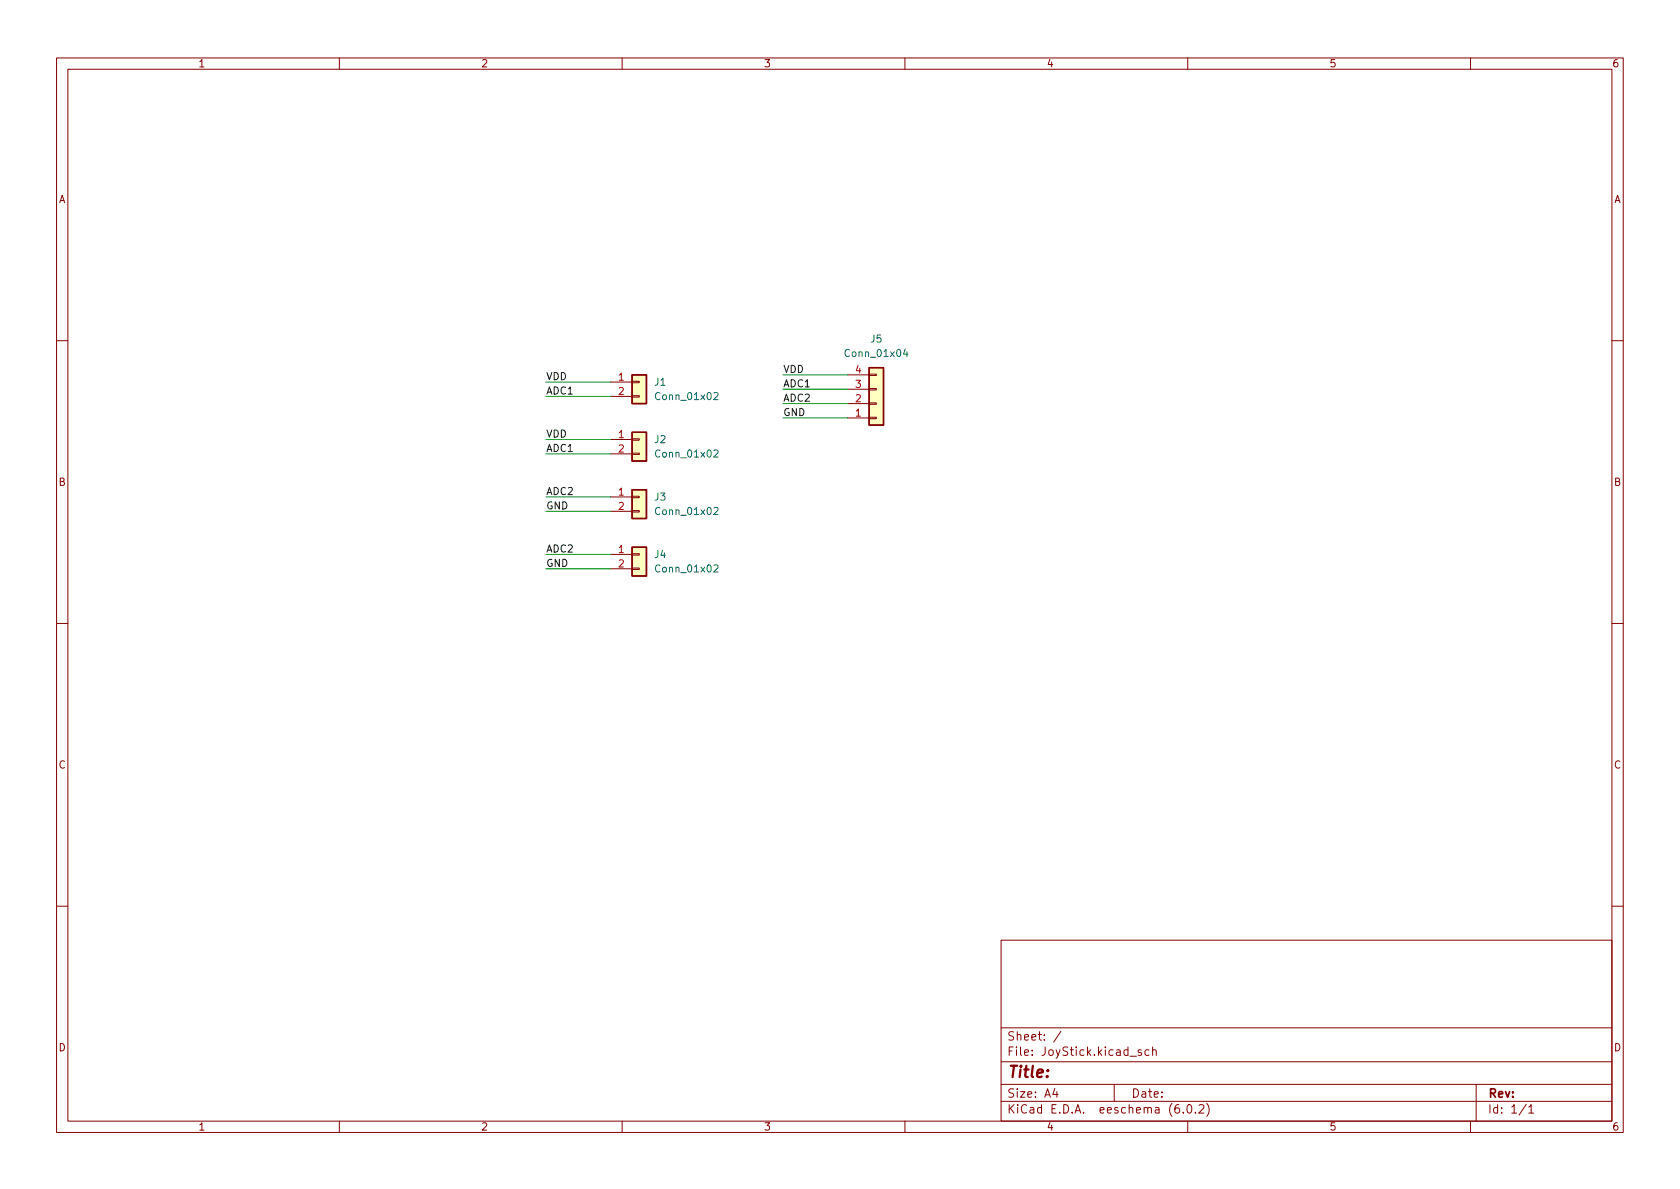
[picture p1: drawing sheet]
(kicad_sch (version 20211123) (generator eeschema)

 (paper "A4")

 (lib_symbols
  (symbol "Connector_Generic:Conn_01x02" (pin_names (offset 1.016) hide) (in_bom yes) (on_board yes)
   (property "Reference" "J" (id 0) (at 0 2.54 0) (effects (font (size 1.27 1.27))))
   (property "Value" "Conn_01x02" (id 1) (at 0 -5.08 0) (effects (font (size 1.27 1.27))))
   (property "Footprint" "" (id 2) (at 0 0 0) (effects (font (size 1.27 1.27)) hide))
   (property "Datasheet" "~" (id 3) (at 0 0 0) (effects (font (size 1.27 1.27)) hide))
   (symbol "Conn_01x02_1_1"
    (rectangle (start -1.27 -2.413) (end 0 -2.667) (stroke (width 0.1524) (type default) (color 0 0 0 0)) (fill (type none)))
    (rectangle (start -1.27 0.127) (end 0 -0.127) (stroke (width 0.1524) (type default) (color 0 0 0 0)) (fill (type none)))
    (rectangle (start -1.27 1.27) (end 1.27 -3.81) (stroke (width 0.254) (type default) (color 0 0 0 0)) (fill (type background)))
    (pin passive line (at -5.08 0 0) (length 3.81) (name "Pin_1" (effects (font (size 1.27 1.27)))) (number "1" (effects (font (size 1.27 1.27)))))
    (pin passive line (at -5.08 -2.54 0) (length 3.81) (name "Pin_2" (effects (font (size 1.27 1.27)))) (number "2" (effects (font (size 1.27 1.27)))))))
  (symbol "Connector_Generic:Conn_01x04" (pin_names (offset 1.016) hide) (in_bom yes) (on_board yes)
   (property "Reference" "J" (id 0) (at 0 5.08 0) (effects (font (size 1.27 1.27))))
   (property "Value" "Conn_01x04" (id 1) (at 0 -7.62 0) (effects (font (size 1.27 1.27))))
   (property "Footprint" "" (id 2) (at 0 0 0) (effects (font (size 1.27 1.27)) hide))
   (property "Datasheet" "~" (id 3) (at 0 0 0) (effects (font (size 1.27 1.27)) hide))
   (symbol "Conn_01x04_1_1"
    (rectangle (start -1.27 -4.953) (end 0 -5.207) (stroke (width 0.1524) (type default) (color 0 0 0 0)) (fill (type none)))
    (rectangle (start -1.27 -2.413) (end 0 -2.667) (stroke (width 0.1524) (type default) (color 0 0 0 0)) (fill (type none)))
    (rectangle (start -1.27 0.127) (end 0 -0.127) (stroke (width 0.1524) (type default) (color 0 0 0 0)) (fill (type none)))
    (rectangle (start -1.27 2.667) (end 0 2.413) (stroke (width 0.1524) (type default) (color 0 0 0 0)) (fill (type none)))
    (rectangle (start -1.27 3.81) (end 1.27 -6.35) (stroke (width 0.254) (type default) (color 0 0 0 0)) (fill (type background)))
    (pin passive line (at -5.08 2.54 0) (length 3.81) (name "Pin_1" (effects (font (size 1.27 1.27)))) (number "1" (effects (font (size 1.27 1.27)))))
    (pin passive line (at -5.08 0 0) (length 3.81) (name "Pin_2" (effects (font (size 1.27 1.27)))) (number "2" (effects (font (size 1.27 1.27)))))
    (pin passive line (at -5.08 -2.54 0) (length 3.81) (name "Pin_3" (effects (font (size 1.27 1.27)))) (number "3" (effects (font (size 1.27 1.27)))))
    (pin passive line (at -5.08 -5.08 0) (length 3.81) (name "Pin_4" (effects (font (size 1.27 1.27)))) (number "4" (effects (font (size 1.27 1.27))))))))


 (wire (pts (xy 96.52 67.31) (xy 107.95 67.31)) (stroke (width 0) (type default) (color 0 0 0 0)))
 (wire (pts (xy 96.52 90.17) (xy 107.95 90.17)) (stroke (width 0) (type default) (color 0 0 0 0)))
 (wire (pts (xy 96.52 97.79) (xy 107.95 97.79)) (stroke (width 0) (type default) (color 0 0 0 0)))
 (wire (pts (xy 96.52 80.01) (xy 107.95 80.01)) (stroke (width 0) (type default) (color 0 0 0 0)))
 (wire (pts (xy 138.43 71.12) (xy 149.86 71.12)) (stroke (width 0) (type default) (color 0 0 0 0)))
 (wire (pts (xy 138.43 68.58) (xy 149.86 68.58)) (stroke (width 0) (type default) (color 0 0 0 0)))
 (wire (pts (xy 96.52 69.85) (xy 107.95 69.85)) (stroke (width 0) (type default) (color 0 0 0 0)))
 (wire (pts (xy 96.52 87.63) (xy 107.95 87.63)) (stroke (width 0) (type default) (color 0 0 0 0)))
 (wire (pts (xy 96.52 77.47) (xy 107.95 77.47)) (stroke (width 0) (type default) (color 0 0 0 0)))
 (wire (pts (xy 96.52 100.33) (xy 107.95 100.33)) (stroke (width 0) (type default) (color 0 0 0 0)))
 (wire (pts (xy 138.43 66.04) (xy 149.86 66.04)) (stroke (width 0) (type default) (color 0 0 0 0)))
 (wire (pts (xy 138.43 73.66) (xy 149.86 73.66)) (stroke (width 0) (type default) (color 0 0 0 0)))

 (label "GND" (at 96.52 90.17 0) (effects (font (size 1.27 1.27)) (justify left bottom)))
 (label "ADC1" (at 96.52 80.01 0) (effects (font (size 1.27 1.27)) (justify left bottom)))
 (label "VDD" (at 96.52 77.47 0) (effects (font (size 1.27 1.27)) (justify left bottom)))
 (label "ADC2" (at 96.52 97.79 0) (effects (font (size 1.27 1.27)) (justify left bottom)))
 (label "ADC1" (at 96.52 69.85 0) (effects (font (size 1.27 1.27)) (justify left bottom)))
 (label "VDD" (at 138.43 66.04 0) (effects (font (size 1.27 1.27)) (justify left bottom)))
 (label "GND" (at 138.43 73.66 0) (effects (font (size 1.27 1.27)) (justify left bottom)))
 (label "ADC1" (at 138.43 68.58 0) (effects (font (size 1.27 1.27)) (justify left bottom)))
 (label "VDD" (at 96.52 67.31 0) (effects (font (size 1.27 1.27)) (justify left bottom)))
 (label "GND" (at 96.52 100.33 0) (effects (font (size 1.27 1.27)) (justify left bottom)))
 (label "ADC2" (at 138.43 71.12 0) (effects (font (size 1.27 1.27)) (justify left bottom)))
 (label "ADC2" (at 96.52 87.63 0) (effects (font (size 1.27 1.27)) (justify left bottom)))

 (symbol (lib_id "Connector_Generic:Conn_01x02") (at 113.03 87.63 0) (unit 1) (in_bom yes) (on_board yes) (fields_autoplaced)
  (property "Reference" "J3" (id 0) (at 115.57 87.6299 0) (effects (font (size 1.27 1.27)) (justify left)))
  (property "Value" "Conn_01x02" (id 1) (at 115.57 90.1699 0) (effects (font (size 1.27 1.27)) (justify left)))
  (property "Footprint" "Connector_PinHeader_2.54mm:PinHeader_1x02_P2.54mm_Vertical" (id 2) (at 113.03 87.63 0) (effects (font (size 1.27 1.27)) hide))
  (property "Datasheet" "~" (id 3) (at 113.03 87.63 0) (effects (font (size 1.27 1.27)) hide)) (pin "1") (pin "2"))

 (symbol (lib_id "Connector_Generic:Conn_01x02") (at 113.03 97.79 0) (unit 1) (in_bom yes) (on_board yes) (fields_autoplaced)
  (property "Reference" "J4" (id 0) (at 115.57 97.7899 0) (effects (font (size 1.27 1.27)) (justify left)))
  (property "Value" "Conn_01x02" (id 1) (at 115.57 100.3299 0) (effects (font (size 1.27 1.27)) (justify left)))
  (property "Footprint" "Connector_PinHeader_2.54mm:PinHeader_1x02_P2.54mm_Vertical" (id 2) (at 113.03 97.79 0) (effects (font (size 1.27 1.27)) hide))
  (property "Datasheet" "~" (id 3) (at 113.03 97.79 0) (effects (font (size 1.27 1.27)) hide)) (pin "1") (pin "2"))

 (symbol (lib_id "Connector_Generic:Conn_01x02") (at 113.03 67.31 0) (unit 1) (in_bom yes) (on_board yes) (fields_autoplaced)
  (property "Reference" "J1" (id 0) (at 115.57 67.3099 0) (effects (font (size 1.27 1.27)) (justify left)))
  (property "Value" "Conn_01x02" (id 1) (at 115.57 69.8499 0) (effects (font (size 1.27 1.27)) (justify left)))
  (property "Footprint" "Connector_PinHeader_2.54mm:PinHeader_1x02_P2.54mm_Vertical" (id 2) (at 113.03 67.31 0) (effects (font (size 1.27 1.27)) hide))
  (property "Datasheet" "~" (id 3) (at 113.03 67.31 0) (effects (font (size 1.27 1.27)) hide)) (pin "1") (pin "2"))

 (symbol (lib_id "Connector_Generic:Conn_01x04") (at 154.94 71.12 0) (mirror x) (unit 1) (in_bom yes) (on_board yes) (fields_autoplaced)
  (property "Reference" "J5" (id 0) (at 154.94 59.69 0))
  (property "Value" "Conn_01x04" (id 1) (at 154.94 62.23 0))
  (property "Footprint" "Connector_PinHeader_2.54mm:PinHeader_1x04_P2.54mm_Horizontal" (id 2) (at 154.94 71.12 0) (effects (font (size 1.27 1.27)) hide))
  (property "Datasheet" "~" (id 3) (at 154.94 71.12 0) (effects (font (size 1.27 1.27)) hide)) (pin "1") (pin "2") (pin "3") (pin "4"))

 (symbol (lib_id "Connector_Generic:Conn_01x02") (at 113.03 77.47 0) (unit 1) (in_bom yes) (on_board yes) (fields_autoplaced)
  (property "Reference" "J2" (id 0) (at 115.57 77.4699 0) (effects (font (size 1.27 1.27)) (justify left)))
  (property "Value" "Conn_01x02" (id 1) (at 115.57 80.0099 0) (effects (font (size 1.27 1.27)) (justify left)))
  (property "Footprint" "Connector_PinHeader_2.54mm:PinHeader_1x02_P2.54mm_Vertical" (id 2) (at 113.03 77.47 0) (effects (font (size 1.27 1.27)) hide))
  (property "Datasheet" "~" (id 3) (at 113.03 77.47 0) (effects (font (size 1.27 1.27)) hide)) (pin "1") (pin "2"))

 (sheet_instances (path "" (page "1")))

)
